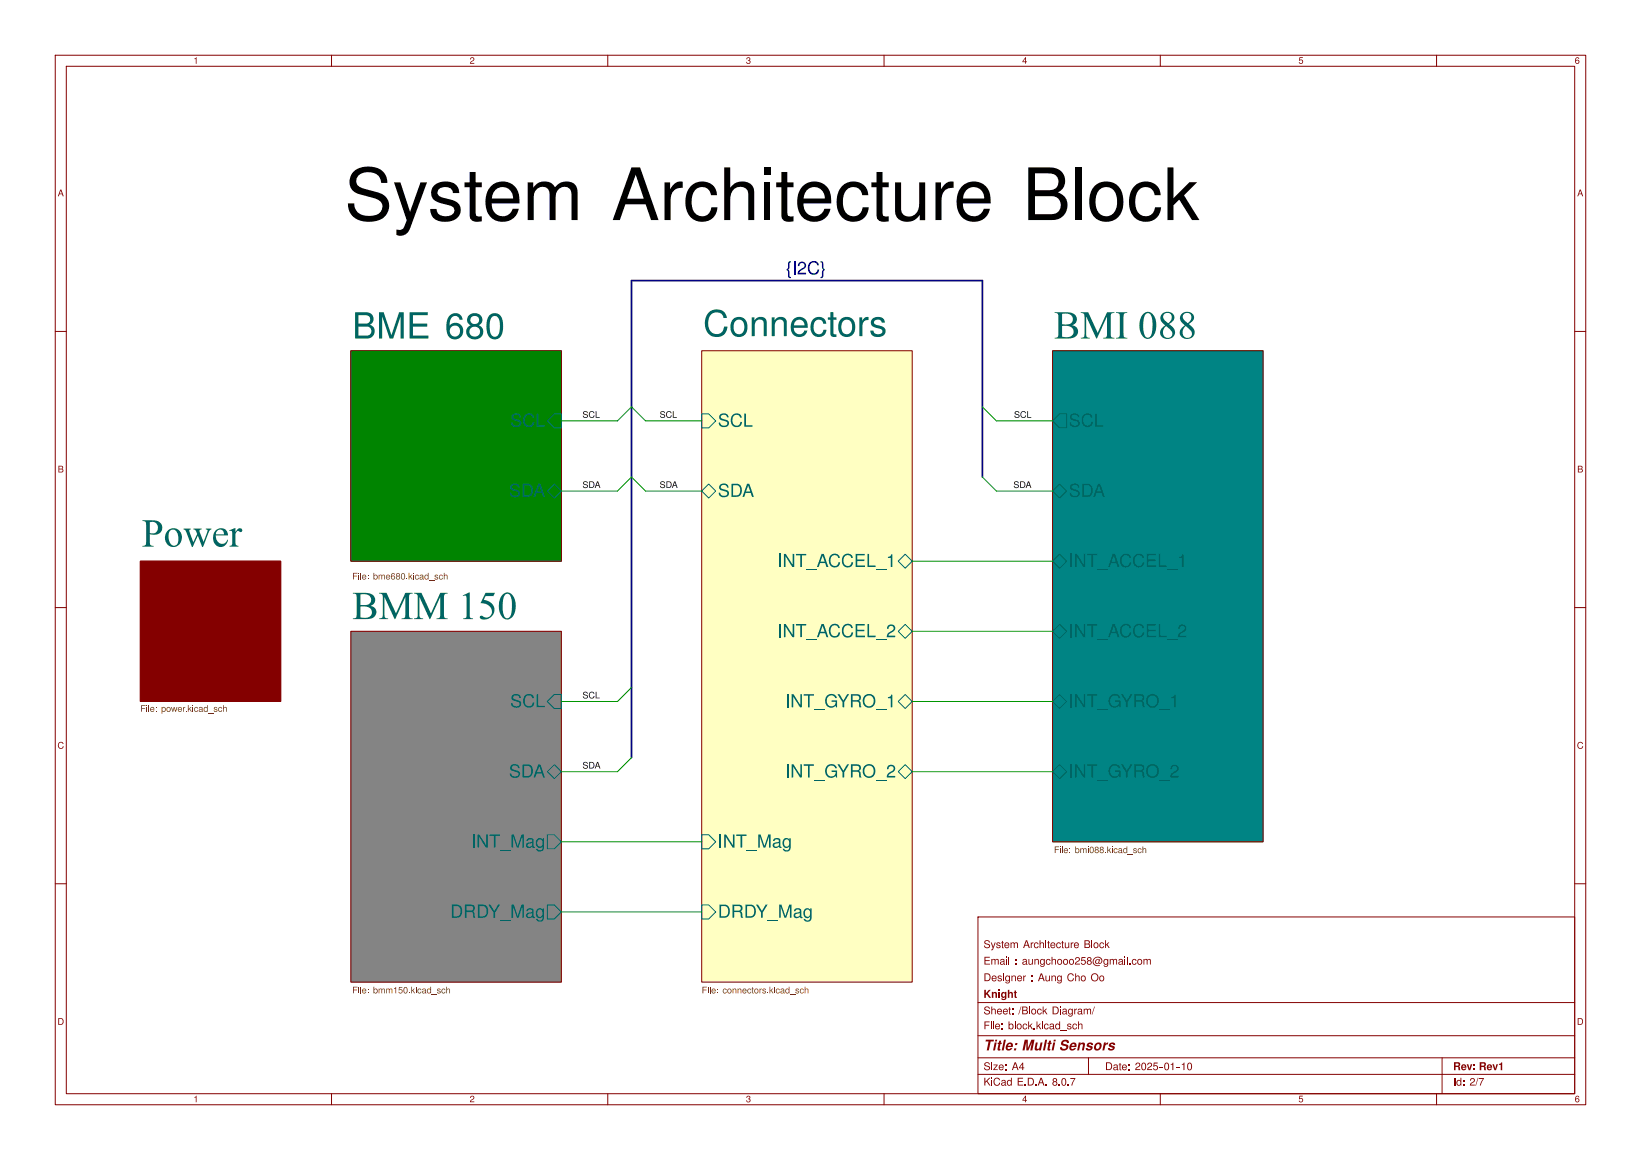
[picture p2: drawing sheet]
<svg xmlns="http://www.w3.org/2000/svg" width="297mm" height="210mm" viewBox="0 0 297 210" stroke-linecap="round" stroke-linejoin="round" font-family="sans-serif">
<g fill="none" stroke="#840000" stroke-width=".18">
<path d="M10 10h277v190h-277zM12 12h273v186h-273zM60 10v2M110 10v2M160 10v2M210 10v2M260 10v2M10 60h2M127 63.5h38.1v114.3h-38.1zM190.5 63.5h38.1v88.9h-38.1zM285 60h2M10 110h2"/>
<path d="M285 110h2M10 160h2M177 166h108v32h-108zM285 160h2M60 198v2M110 198v2M160 198v2M177 194.5h108M177 191.5h108M177 187.5h108M177 181.5h108M197 191.5v3"/>
<path d="M210 198v2M260 198v2M261 191.5v6.5"/>
</g>
<path d="M127 63.5h38.1v114.3h-38.1z" fill="#ffffc2" stroke="#ffffc2" stroke-width=".18"/>
<path d="M190.5 63.5h38.1v88.9h-38.1z" fill="#008484" stroke="#008484" stroke-width=".18"/>
<path d="M63.5 114.3h38.1v63.5h-38.1z" fill="#848484" stroke="#848484" stroke-width=".18"/>
<path d="M25.4 101.6h25.4v25.4h-25.4z" fill="#840000" stroke="#840000" stroke-width=".18"/>
<path d="M63.5 63.5h38.1v38.1h-38.1z" fill="#008400" stroke="#008400" stroke-width=".18"/>
<path d="M127 74.9h1.3l1.2 1.3-1.2 1.3h-1.3zM127 88.9l1.3-1.3 1.2 1.3-1.2 1.3zM162.6 101.6l1.2-1.3 1.3 1.3-1.3 1.3zM162.6 127l1.2-1.3 1.3 1.3-1.3 1.3zM127 151.1h1.3l1.2 1.3-1.2 1.3h-1.3zM127 163.8h1.3l1.2 1.3-1.2 1.3h-1.3z" fill="none" stroke="#006464" stroke-width=".18"/>
<path d="M193.9 113v2.4" fill="none" stroke="#006464" stroke-width=".31"/>
<g fill="#006464">
<path d="M194.6 113h.3l1.2 1.9v-1.9h.3v2.4h-.3l-1.2-2v2h-.3z"/>
<path d="M196.7 113h1.9v.2h-.8v2.2h-.3v-2.2h-.8z"/>
<path d="M198.6 115.8h2v.1h-2z"/>
<path d="M201.4 113h.4l.8 2.4h-.3l-.3-.8h-.9l-.2 .8h-.4l.4-1h1l-.3-1.1-.4 1.1h-.3z"/>
<path d="M203 113.2a.97 .97 0 0 1 1-.2 .97 .97 0 0 1 .7 .7h-.3a.74 .74 0 0 0-1-.4 .74 .74 0 0 0-.4 .9 .73 .73 0 0 0 .6 .9 .73 .73 0 0 0 .8-.6h.4a1.06 1.06 0 0 1-1.4 .9 1.06 1.06 0 0 1-.7-1.4z"/>
<path d="M205.4 113.2a.97 .97 0 0 1 1-.2 .97 .97 0 0 1 .7 .7h-.4a.74 .74 0 0 0-.9-.4 .74 .74 0 0 0-.4 .9 .73 .73 0 0 0 .5 .9 .73 .73 0 0 0 .9-.6h.3a1.06 1.06 0 0 1-1.3 .9 1.06 1.06 0 0 1-.7-1.4z"/>
<path d="M207.5 113h1.7v.2h-1.3v.8h1.2v.3h-1.2v.8h1.4v.3h-1.8z"/>
<path d="M209.7 113h.3v2.1h1.2v.3h-1.5z"/>
<path d="M211.2 115.8h1.9v.1h-1.9z"/>
<path d="M213.5 113.2a.73 .73 0 0 1 1.1 .1 .73 .73 0 0 1-.4 1.1l-.5 .3-.2 .4h1.2v.3h-1.5a1.44 1.44 0 0 1 1.1-1.3 .46 .46 0 0 0-.2-.8 .46 .46 0 0 0-.6 .6h-.3z"/>
</g>
<path d="M191.8 113l1.2 1.3-1.2 1.3-1.3-1.3z" fill="none" stroke="#006464" stroke-width=".18"/>
<path d="M193.9 125.7v2.4" fill="none" stroke="#006464" stroke-width=".31"/>
<g fill="#006464">
<path d="M194.6 125.7h.3l1.2 1.9v-1.9h.3v2.4h-.3l-1.2-2v2h-.3z"/>
<path d="M196.7 125.7h1.9v.2h-.8v2.2h-.3v-2.2h-.8z"/>
<path d="M198.6 128.5h2v.1h-2z"/>
<path d="M201 126a1.08 1.08 0 0 1 1.8 .4h-.3a.84 .84 0 0 0-1.2-.4 .84 .84 0 0 0-.3 1.1 .79 .79 0 0 0 .8 .8 .79 .79 0 0 0 .7-.8h-.7v-.3h1v1.3h-.2l-.1-.3a1.14 1.14 0 0 1-1.5 .1 1.14 1.14 0 0 1-.3-1.5z"/>
<path d="M202.9 125.7h.3l.7 1.1 .7-1.1h.4l-.9 1.4v1h-.3v-1z"/>
<path d="M205.3 125.7h1.1a.63 .63 0 0 1 .7 .4 .63 .63 0 0 1-.4 .8 .96 .96 0 0 1 .4 1l.1 .2h-.4v-.2a.66 .66 0 0 0-.4-.9h-.8v1.1h-.3v-1.3h1a.41 .41 0 0 0 .5-.5 .41 .41 0 0 0-.5-.4h-.7v.9h-.3z"/>
<path d="M207.8 125.9a1.2 1.2 0 0 1 1.7 .2 1.2 1.2 0 0 1-.1 1.6 1.2 1.2 0 0 1-1.7 0l-.3-.8h.3a.89 .89 0 0 0 1.1 .9 .89 .89 0 0 0 .6-1.3 .84 .84 0 0 0-1-.6 .84 .84 0 0 0-.7 1h-.3v-.2z"/>
<path d="M209.8 128.5h1.9v.1h-1.9z"/>
<path d="M212 126.2l.4-.1 .2-.3h.2v2.3h-.3v-1.7h-.5z"/>
</g>
<path d="M190.5 127l1.3-1.3 1.2 1.3-1.2 1.3z" fill="none" stroke="#006464" stroke-width=".18"/>
<path d="M193.9 138.4v2.4" fill="none" stroke="#006464" stroke-width=".31"/>
<g fill="#006464">
<path d="M194.6 138.4h.3l1.2 1.9v-1.9h.3v2.4h-.3l-1.2-2v2h-.3z"/>
<path d="M196.7 138.4h1.9v.2h-.8v2.2h-.3v-2.2h-.8z"/>
<path d="M198.6 141.2h2v.1h-2z"/>
<path d="M201 138.7a1.08 1.08 0 0 1 1.8 .4h-.3a.84 .84 0 0 0-1.2-.4 .84 .84 0 0 0-.3 1.1 .79 .79 0 0 0 .8 .8 .79 .79 0 0 0 .7-.8h-.7v-.3h1v1.3h-.2l-.1-.3a1.14 1.14 0 0 1-1.5 .1 1.14 1.14 0 0 1-.3-1.5z"/>
<path d="M202.9 138.4h.3l.7 1.1 .7-1.1h.4l-.9 1.4v1h-.3v-1z"/>
<path d="M205.3 138.4h1.1a.63 .63 0 0 1 .7 .4 .63 .63 0 0 1-.4 .8 .96 .96 0 0 1 .4 1l.1 .2h-.4v-.2a.66 .66 0 0 0-.4-.9h-.8v1.1h-.3v-1.3h1a.41 .41 0 0 0 .5-.5 .41 .41 0 0 0-.5-.4h-.7v.9h-.3z"/>
<path d="M207.8 138.6a1.2 1.2 0 0 1 1.7 .2 1.2 1.2 0 0 1-.1 1.6 1.2 1.2 0 0 1-1.7 0l-.3-.8h.3a.89 .89 0 0 0 1.1 .9 .89 .89 0 0 0 .6-1.3 .84 .84 0 0 0-1-.6 .84 .84 0 0 0-.7 1h-.3v-.2z"/>
<path d="M209.8 141.2h1.9v.1h-1.9z"/>
<path d="M212.1 138.6a.73 .73 0 0 1 1.1 .1 .73 .73 0 0 1-.4 1.1l-.5 .3-.2 .4h1.2v.3h-1.5a1.44 1.44 0 0 1 1.1-1.3 .46 .46 0 0 0-.2-.8 .46 .46 0 0 0-.6 .6h-.3z"/>
</g>
<path d="M190.5 139.7l1.3-1.3 1.2 1.3-1.2 1.3z" fill="none" stroke="#006464" stroke-width=".18"/>
<path d="M193.9 100.3v2.4" fill="none" stroke="#006464" stroke-width=".31"/>
<g fill="#006464">
<path d="M194.6 100.3h.3l1.2 1.9v-1.9h.3v2.4h-.3l-1.2-2v2h-.3z"/>
<path d="M196.7 100.3h1.9v.2h-.8v2.2h-.3v-2.2h-.8z"/>
<path d="M198.6 103.1h2v.1h-2z"/>
<path d="M201.4 100.3h.4l.8 2.4h-.3l-.3-.8h-.9l-.2 .8h-.4l.4-1h1l-.3-1.1-.4 1.1h-.3z"/>
<path d="M203 100.5a.97 .97 0 0 1 1-.2 .97 .97 0 0 1 .7 .7h-.3a.74 .74 0 0 0-1-.4 .74 .74 0 0 0-.4 .9 .73 .73 0 0 0 .6 .9 .73 .73 0 0 0 .8-.6h.4a1.06 1.06 0 0 1-1.4 .9 1.06 1.06 0 0 1-.7-1.4z"/>
<path d="M205.4 100.5a.97 .97 0 0 1 1-.2 .97 .97 0 0 1 .7 .7h-.4a.74 .74 0 0 0-.9-.4 .74 .74 0 0 0-.4 .9 .73 .73 0 0 0 .5 .9 .73 .73 0 0 0 .9-.6h.3a1.06 1.06 0 0 1-1.3 .9 1.06 1.06 0 0 1-.7-1.4z"/>
<path d="M207.5 100.3h1.7v.2h-1.3v.8h1.2v.3h-1.2v.8h1.4v.3h-1.8z"/>
<path d="M209.7 100.3h.3v2.1h1.2v.3h-1.5z"/>
<path d="M211.2 103.1h1.9v.1h-1.9z"/>
<path d="M213.4 100.8l.4-.1 .2-.3h.2v2.3h-.3v-1.7h-.5z"/>
</g>
<path d="M191.8 100.3l1.2 1.3-1.2 1.3-1.3-1.3z" fill="none" stroke="#006464" stroke-width=".18"/>
<g fill="#006464">
<path d="M193.8 87.8a.91 .91 0 0 1 1.6 .5h-.3a.54 .54 0 0 0-.6-.5 .54 .54 0 0 0-.5 .6l.9 .3a.71 .71 0 0 1 .5 .9 .71 .71 0 0 1-1 .4 .8 .8 0 0 1-.8-.8h.3a.64 .64 0 0 0 .6 .6 .64 .64 0 0 0 .6-.6l-.3-.2-.7-.2a.6 .6 0 0 1-.3-1z"/>
<path d="M195.9 87.6h.9a1.27 1.27 0 0 1 1 1 1.27 1.27 0 0 1-.5 1.3l-1.4 .1v-.3h.9a.95 .95 0 0 0 .7-.9 .95 .95 0 0 0-.7-1h-.6v1.9h-.3z"/>
<path d="M198.7 87.6h.4l.8 2.4h-.3l-.2-.8h-1l-.2 .8h-.3l.3-1h1.1l-.4-1.1-.4 1.1h-.3z"/>
</g>
<path d="M190.5 88.9l1.3-1.3 1.2 1.3-1.2 1.3z" fill="none" stroke="#006464" stroke-width=".18"/>
<g fill="#006464">
<path d="M193.8 75.1a.91 .91 0 0 1 1.6 .5h-.3a.54 .54 0 0 0-.6-.5 .54 .54 0 0 0-.5 .6l.9 .3a.71 .71 0 0 1 .5 .9 .71 .71 0 0 1-1 .4 .8 .8 0 0 1-.8-.8h.3a.64 .64 0 0 0 .6 .6 .64 .64 0 0 0 .6-.6l-.3-.2-.7-.2a.6 .6 0 0 1-.3-1z"/>
<path d="M196.1 75.1a.97 .97 0 0 1 1-.2 .97 .97 0 0 1 .7 .7h-.4a.74 .74 0 0 0-.9-.4 .74 .74 0 0 0-.4 .9 .73 .73 0 0 0 .5 .9 .73 .73 0 0 0 .9-.6h.3a1.06 1.06 0 0 1-1.3 .9 1.06 1.06 0 0 1-.7-1.4z"/>
<path d="M198.2 74.9h.3v2.1h1.2v.3h-1.5z"/>
</g>
<path d="M100.3 74.9h1.3v2.6h-1.3l-1.2-1.3zM191.8 74.9h1.2v2.6h-1.2l-1.3-1.3zM99.1 88.9l1.2-1.3 1.3 1.3-1.3 1.3zM99.1 139.7l1.2-1.3 1.3 1.3-1.3 1.3zM100.3 125.7h1.3v2.6h-1.3l-1.2-1.3zM99.1 151.1h1.2l1.3 1.3-1.3 1.3h-1.2zM99.1 163.8h1.2l1.3 1.3-1.3 1.3h-1.2z" fill="none" stroke="#006464" stroke-width=".18"/>
<path d="M63.5 63.5h38.1v38.1h-38.1zM25.4 101.6h25.4v25.4h-25.4zM63.5 114.3h38.1v63.5h-38.1z" fill="none" stroke="#840000" stroke-width=".18"/>
<path d="M177.8 86.4v-35.6h-63.5v86.4" fill="none" stroke="#000084" stroke-width=".3"/>
<path d="M101.6 76.2h10.2l2.5-2.5 2.5 2.5h10.2M177.8 73.7l2.5 2.5h10.2M101.6 88.9h10.2l2.5-2.5 2.5 2.5h10.2M177.8 86.4l2.5 2.5h10.2M165.1 114.3h25.4M165.1 101.6h25.4M114.3 137.2l-2.5 2.5h-10.2M114.3 124.5l-2.5 2.5h-10.2M165.1 139.7h25.4M165.1 127h25.4M101.6 152.4h25.4M101.6 165.1h25.4" fill="none" stroke="#009600" stroke-width=".18"/>
<text font-size="14.2" x="62.3" y="43.5">SystemArchitectureBlock</text>
<g font-size="7.1" fill="#006464">
<text x="63.8" y="63.1">BME 680</text>
<text x="127.3" y="61.7">Connectors</text>
<text x="190.8" y="63.2">BMI 088</text>
<text x="25.7" y="99.8">Power</text>
<text x="63.8" y="114">BMM 150</text>
</g>
<text font-size="3.5" fill="#000084" x="142.2" y="50.1">{I2C}</text>
<g font-size="3.5" fill="#006464">
<text x="92.3" y="78.2">SCL</text>
<text x="129.9" y="78.2">SCL</text>
<text x="92.1" y="90.9">SDA</text>
<text x="129.9" y="90.9">SDA</text>
<text x="140.7" y="103.6">INT_ACCEL_1</text>
<text x="140.7" y="116.3">INT_ACCEL_2</text>
<text x="92.3" y="129">SCL</text>
<text x="142.1" y="129">INT_GYRO_1</text>
<text x="92.1" y="141.7">SDA</text>
<text x="142.1" y="141.7">INT_GYRO_2</text>
<text x="85.3" y="154.4">INT_Mag</text>
<text x="129.9" y="154.4">INT_Mag</text>
<text x="81.5" y="167.1">DRDY_Mag</text>
<text x="129.9" y="167.1">DRDY_Mag</text>
</g>
<text font-size="2.8" fill="#840000" x="178" y="190.9">Title:MultiSensors</text>
<g font-size="2.1" fill="#840000">
<text x="178" y="172.2">SystemArchitectureBlock</text>
<text x="178" y="178.2">Designer: Aung Cho Oo</text>
<text x="178" y="175.2">Email : aungchooo258@gmail.com</text>
<text x="178" y="184.2">Sheet:/BlockDiagram/</text>
<text x="178" y="181.2">Knight</text>
<text x="178" y="186.9">File: block.kicad_sch</text>
<text x="178" y="197.1">KiCadE.D.A.8.0.7</text>
<text x="178" y="194.3">Size: A4</text>
<text x="200" y="194.3">Date: 2025-01-10</text>
<text x="263" y="194.3">Rev:Rev1</text>
<text x="263" y="197.1">Id: 2/7</text>
</g>
<g font-size="1.8" fill="#840000">
<text x="35" y="12">1</text>
<text x="85" y="12">2</text>
<text x="135" y="12">3</text>
<text x="185" y="12">4</text>
<text x="235" y="12">5</text>
<text x="285" y="12">6</text>
<text x="10.4" y="36">A</text>
<text x="285.4" y="36">A</text>
<text x="10.4" y="86">B</text>
<text x="285.4" y="86">B</text>
<text x="10.4" y="136">C</text>
<text x="285.4" y="136">C</text>
<text x="10.4" y="186">D</text>
<text x="285.4" y="186">D</text>
<text x="35" y="200">1</text>
<text x="85" y="200">2</text>
<text x="135" y="200">3</text>
<text x="185" y="200">4</text>
<text x="235" y="200">5</text>
<text x="285" y="200">6</text>
</g>
<g font-size="1.8" fill="#0f0f0f">
<text x="105.4" y="75.9">SCL</text>
<text x="119.4" y="75.9">SCL</text>
<text x="183.5" y="75.9">SCL</text>
<text x="105.4" y="88.6">SDA</text>
<text x="119.4" y="88.6">SDA</text>
<text x="183.4" y="88.6">SDA</text>
<text x="105.4" y="126.7">SCL</text>
<text x="105.4" y="139.4">SDA</text>
</g>
<g font-size="1.8" fill="#725600">
<text x="63.8" y="105.6">File: bme680.kicad_sch</text>
<text x="25.4" y="129.5">File: power.kicad_sch</text>
<text x="190.8" y="155.1">File: bmi088.kicad_sch</text>
<text x="63.8" y="180.5">File: bmm150.kicad_sch</text>
<text x="127" y="180.5">File: connectors.kicad_sch</text>
</g>
</svg>
